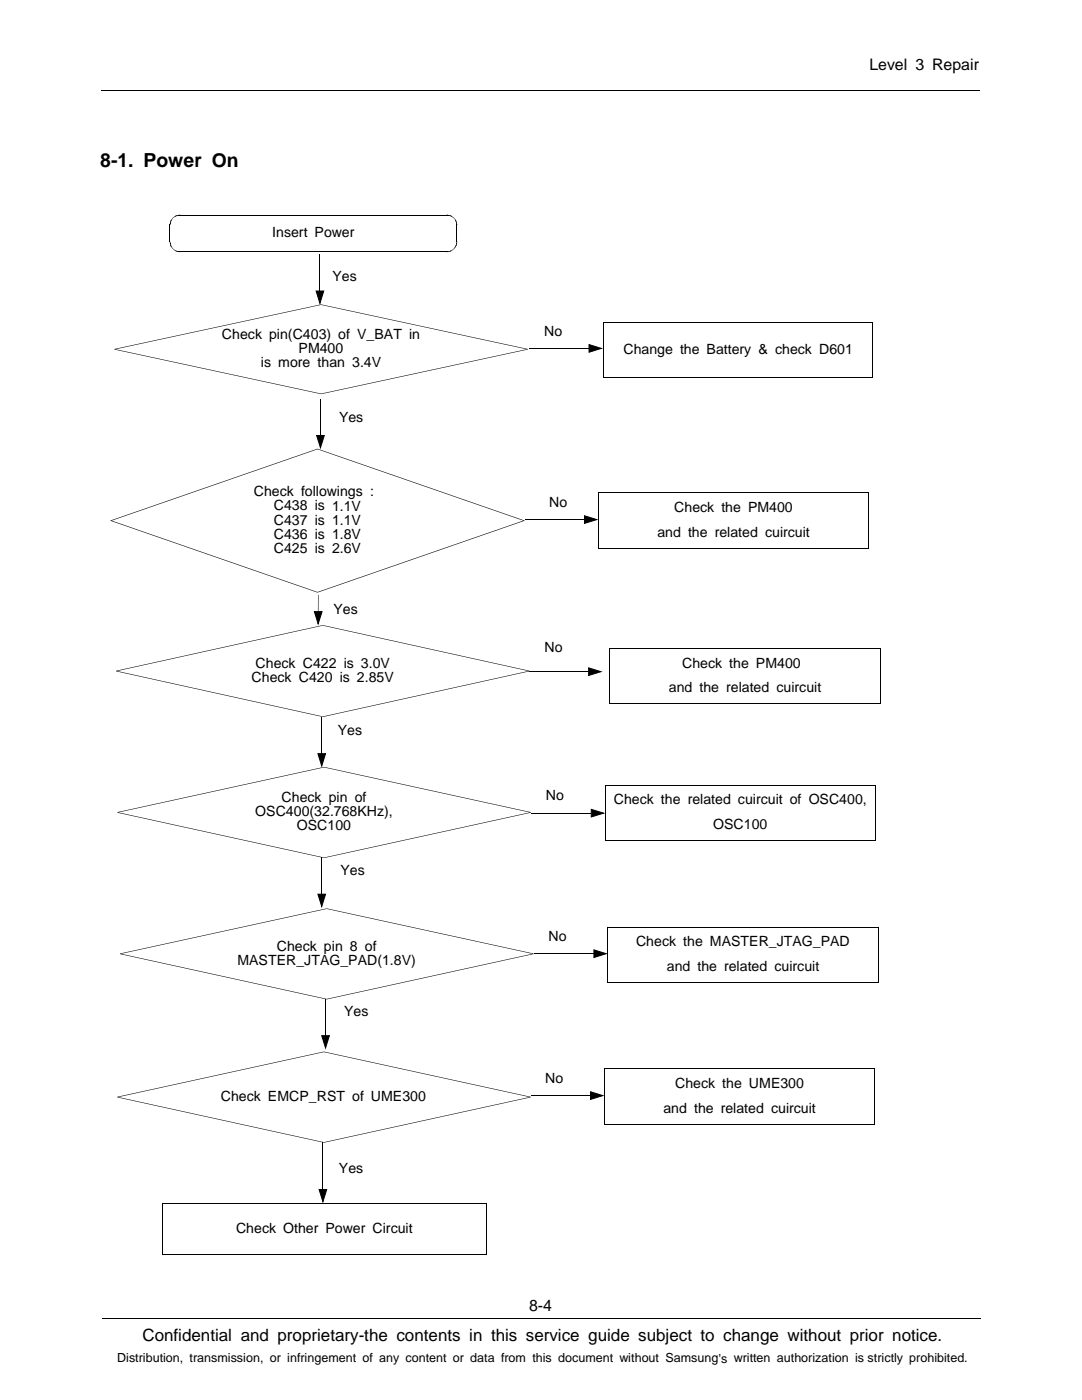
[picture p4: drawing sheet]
<svg xmlns="http://www.w3.org/2000/svg" width="216mm" height="279mm" viewBox="0 0 216 279" stroke-linecap="round" stroke-linejoin="round" font-family="sans-serif">
<g fill="none" stroke="#000" stroke-width=".2">
<path d="M20.2 18.1h175.3M33.9 44.8v3.6M35.8 50.3h53.5M35.8 42.9h53.4M63.1 58.1h1.5l-.8 2.4zM63.8 50.7v7.4M91.2 44.8v3.6M63.9 79.6v7.3M105.6 69.5h11.9M117.5 68.8l2.5 .7-2.5 .8zM174.2 64.3v11.1M174.2 64.3h-53.8v11.1h53.8"/>
<path d="M63.2 86.9h1.5l-.8 2.5zM119.4 98.3h54v11.1h-54zM63.5 118.7v3.4M104.7 103.7h11.9M116.6 102.9l2.5 .8-2.5 .8zM62.7 122.1h1.6l-.8 2.4zM105.5 134.1h12M117.5 133.3l2.4 .7-2.4 .8zM121.7 129.4h54v11.1h-54.1zM63.4 150.4h1.6l-.8 2.5zM64.2 143.1v7.3M63.4 178.5h1.6l-.8 2.4z"/>
<path d="M64.2 171.1v7.4M106 162.3h12M118 161.5l2.4 .8-2.4 .7zM120.7 167.8h54.1M120.7 167.8v-11.1h54v11.1M64.9 199.3v7.4M106.6 190.3h11.9M118.5 189.6l2.5 .7-2.5 .8zM121.2 185h54.1v11.1h-54.1M121.3 185v11.1M64.2 206.7h1.5l-.7 2.4zM105.9 218.7h11.9"/>
<path d="M117.8 217.9l2.5 .8-2.5 .7zM120.6 213.3h54v11.1h-54zM63.7 237.4h1.5l-.8 2.4zM64.4 227.9v9.5M32.4 240.2h64.6v10.3h-64.6zM20.4 263h175.3"/>
</g>
<g fill="#000">
<path d="M33.9 48.3h.1zM33.9 44.9h.1zM33.9 48.5l.1 .1zM33.9 44.6h.1zM35.6 42.9v.1zM35.6 50.2l.1 .1zM35.9 50.2v.1zM35.9 42.9v.1zM89.2 42.9v.1zM89.2 50.2v.1zM89.2 42.9l.1 .1zM89.3 50.2l.1 .1z"/>
<path d="M89.4 42.9l.1 .1zM91.1 44.9h.1zM91.1 48.3h.1z"/>
</g>
<g fill="#000">
<path d="M33.9 48.4l.1-.1zM33.9 44.8h.1zM33.9 44.7l.1 .1zM33.9 48.5l.1-.1zM33.9 44.7h.1zM33.9 48.4h.1zM33.9 44.6l.1 .1zM33.9 48.6h.1zM33.9 48.5h.1zM33.9 44.6h.1zM33.9 44.5l.1 .1zM33.9 48.7h.1z"/>
<path d="M33.9 44.5h.1zM33.9 48.6l.1 .1zM34 44.4v.1zM34 48.8h.1zM34 44.4h.1zM33.9 48.7l.2 .1zM34 44.3l.1 .1zM34 48.9h.1zM34 44.3h.1zM34 48.8l.1 .1zM34 44.2l.1 .1zM34 49h.1z"/>
<path d="M34 44.2h.1zM34 48.9l.1 .1zM34.1 44.1v.1zM34.1 49.1h.1zM34.1 44.1h.1zM34 49l.2 .1zM34.1 44l.1 .1zM34.1 49.2l.1-.1zM34.1 44h.1zM34.1 43.9l.1 .1zM34.1 49.3l.1-.1zM34.1 43.9h.1z"/>
<path d="M34.1 49.2h.1zM34.2 43.8v.1zM34.2 49.4l.1-.1zM34.2 43.8h.1zM34.1 49.3h.2zM34.3 43.7v.1zM34.3 49.5l.1-.1zM34.3 43.7h.1zM34.2 49.4h.2zM34.3 43.7l.2-.1zM34.3 49.5h.2zM34.5 43.5v.1z"/>
<path d="M34.4 49.6l.1-.1zM34.4 43.6h.1zM34.4 49.6h.1zM34.5 43.5h.1zM34.6 49.7v.1zM34.6 43.4v.1zM34.5 49.6l.1 .2zM34.6 43.4h.1zM34.7 43.3v.1zM34.6 49.8h.1zM34.7 43.3h.1zM34.8 49.8v.2z"/>
<path d="M34.8 43.2v.1zM34.7 49.8l.1 .2zM34.8 43.2h.1zM34.9 49.9v.1zM34.9 43.1v.1zM34.8 49.8l.1 .2zM34.9 43.1l.1 .1zM35 50v.1zM35 43.1v.1zM34.9 49.9l.1 .2zM35 43.1l.1 .1zM35.1 50v.1z"/>
<path d="M35.1 43.1v.1zM35 50l.1 .1zM35.1 43.1h.1zM35.2 50.1v.1zM35.2 43v.1zM35.1 50l.1 .2zM35.2 43l.1 .1zM35.3 43v.1zM35.2 50.1l.1 .1zM35.3 50.1v.1zM35.3 43l.1 .1zM35.4 50.1v.1z"/>
<path d="M35.4 42.9v.2zM35.3 50.1l.1 .1zM35.4 42.9l.1 .1zM35.5 50.1v.1zM35.5 42.9v.1zM35.4 50.1l.1 .1zM35.5 42.9l.1 .1zM35.6 50.2v.1zM35.6 42.9v.1zM35.5 50.1l.1 .2zM35.6 42.9l.1 .1zM35.6 42.9l.2 .1z"/>
<path d="M35.7 50.2v.1zM35.7 42.9l.1 .1zM35.8 50.2v.1zM35.8 42.9v.1zM89.3 42.9l-.1 .1zM89.2 50.2l.1 .1zM89.3 42.9v.1zM89.3 50.2v.1zM89.3 42.9l.1 .1zM89.4 42.9v.1zM89.4 50.2v.1zM89.5 42.9v.1z"/>
<path d="M89.5 50.2v.1zM89.5 42.9l.1 .1zM89.4 50.2l.1 .1zM89.6 42.9v.1zM89.6 50.1v.1zM89.6 42.9l.1 .2zM89.5 50.2h.1zM89.7 42.9v.2zM89.7 50.1v.1zM89.7 42.9l.1 .2zM89.6 50.1l.1 .1zM89.8 43v.1z"/>
<path d="M89.7 50.1l.1 .1zM89.8 50.1v.1zM89.8 43l.1 .1zM89.9 43v.1zM89.9 50.1v.1zM89.9 43l.1 .2zM89.8 50.1l.1 .1zM90 43.1v.1zM90 50v.1zM89.9 50.1h.1zM90.1 43.1l-.1 .1zM90 50l.1 .1z"/>
<path d="M90.1 43.1v.1zM90.2 43.1l-.1 .1zM90.1 49.9l.1 .1zM90.2 43.1v.2zM90 50h.2zM90.3 43.2l-.1 .1zM90.2 49.8l.1 .2zM90.3 43.2l.1 .2zM90.1 49.9l.2 .1zM90.4 43.3v.1zM90.3 49.8l.1 .1zM90.4 43.3v.2z"/>
<path d="M90.2 49.9h.2zM90.5 43.4l-.1 .1zM90.4 49.7l.1 .1zM90.5 43.4v.1zM90.4 49.7v.1zM90.6 43.5h-.1zM90.5 49.6l.1 .1zM90.4 49.7h.2zM90.5 43.5l.2 .1zM90.7 43.6v.1zM90.6 49.5v.2zM90.6 49.5l.1 .1z"/>
<path d="M90.7 49.4l.1 .1zM90.7 43.7l.2 .1zM90.7 49.4v.2zM90.8 43.8h.1zM90.8 49.3l.1 .1zM90.8 43.8l.1 .1zM90.8 49.3v.2zM90.8 43.9h.1zM90.8 49.2l.1 .1zM90.8 43.9l.2 .1zM90.8 49.2l.1 .2zM90.9 44h.1z"/>
<path d="M90.9 49.1l.1 .1zM90.9 44l.1 .1zM90.9 49.1v.2zM90.9 44.1h.1zM90.9 49.1h.1zM90.9 44.1l.2 .1zM91 44.2h.1zM91 49h.1zM91 44.2l.1 .1zM91 49v.1zM91 44.3h.1zM91 48.9h.1z"/>
<path d="M91 44.3l.1 .1zM91 48.9l.1 .1zM91 44.4h.1zM91 48.8h.1zM91 44.4l.1 .1zM91 48.8l.1 .1zM91 44.5h.1zM91 48.7h.1zM91 44.5l.2 .1zM91 48.7l.1 .1zM91.1 44.6h.1zM91.1 48.6h.1z"/>
<path d="M91.1 48.6v.1zM91.1 44.7l.1-.1zM91.1 48.5h.1zM91.1 44.7h.1zM91.1 48.5l.1 .1zM91.1 48.4l.1 .1zM91.1 44.7l.1 .1zM91.1 44.8h.1zM91.1 48.3l.1 .1zM91.1 48.3l.1 .2zM22.9 69.6v.2zM22.9 69.7l41.2 8.8v.2l-41.2-8.9z"/>
<path d="M63.1 58.1h1.5l-.8 2.4zM64.1 60.7v.2zM64.1 78.5v.2zM22.9 69.6l41.2-8.9v.2l-41.2 8.8zM64.1 78.5l41.2-8.8v.1l-41.2 8.9zM105.3 69.6v.2zM64.1 60.7l41.2 8.9v.1l-41.2-8.8zM117.5 68.8l2.5 .7-2.5 .8zM63.3 89.6l.1 .1zM22.1 103.8l41.2-14.2 .1 .1-41.2 14.2zM63.2 86.9h1.5l-.8 2.5zM22.2 103.9l41.2 14.3-.1 .1-41.2-14.3z"/>
<path d="M63.3 118.2l41.2-14.3 .1 .1-41.2 14.3zM63.3 118.2l.1 .1zM63.4 89.6l41.2 14.2-.1 .1-41.2-14.2zM116.6 102.9l2.5 .8-2.5 .8zM23.2 133.9v.1zM23.2 133.9l41.2 9.1v.1l-41.2-9.1zM62.7 122.1h1.6l-.8 2.4zM64.4 124.8v.1zM23.2 133.9l41.2-9.1v.1l-41.2 9.1zM105.6 133.9v.1zM64.4 124.8l41.2 9.1v.1l-41.2-9.1zM117.5 133.3l2.4 .7-2.4 .8z"/>
<path d="M63.4 150.4h1.6l-.8 2.5zM64.4 143v.1zM64.4 143l41.2-9.1v.1l-41.2 9.1zM64.6 153.1l.1 .1zM23.5 162.1l41.1-9 .1 .1-41.2 9zM23.5 162.1v.1zM23.5 162.1l41.2 9-.1 .1-41.1-9zM64.7 171.1v.1zM64.7 171.1l41.2-9v.1l-41.2 9zM105.9 162.1v.1zM64.7 153.1l41.2 9v.1l-41.2-9zM118 161.5l2.4 .8-2.4 .7z"/>
<path d="M24 190.3v.1zM24 190.3l41.2 9v.2l-41.2-9.1zM63.4 178.5h1.6l-.8 2.4zM65.2 181.3v.1zM65.2 199.3v.2zM24 190.3l41.2-9v.1l-41.2 9zM65.2 199.3l41.2-9v.1l-41.2 9.1zM106.4 190.3v.1zM65.2 181.3l41.2 9v.1l-41.2-9zM118.5 189.6l2.5 .7-2.5 .8zM23.4 218.9v.1zM23.5 218.9l41.1 9v.1l-41.2-9z"/>
<path d="M64.6 209.9v.1zM23.4 218.9l41.2-9v.1l-41.1 9zM64.2 206.7h1.5l-.7 2.4zM105.9 218.9v.1zM64.6 209.9l41.3 9-.1 .1-41.2-9zM117.8 217.9l2.5 .8-2.5 .7zM63.7 237.4h1.5l-.8 2.4zM64.6 227.9v.1zM64.6 227.9l41.2-9 .1 .1-41.3 9z"/>
<path d="M120.4 64.3l.1 .1z" fill-rule="evenodd"/>
<path d="M120.4 75.3v.1z" fill-rule="evenodd"/>
<path d="M174.1 64.3h.1z" fill-rule="evenodd"/>
<path d="M174.1 75.3l.1 .1z" fill-rule="evenodd"/>
<path d="M119.3 98.3l.1 .1z" fill-rule="evenodd"/>
<path d="M173.3 98.3h.1z" fill-rule="evenodd"/>
<path d="M21.9 103.9h.4z" fill-rule="evenodd"/>
<path d="M104.4 103.9h.4z" fill-rule="evenodd"/>
<path d="M119.4 109.3l-.1 .1z" fill-rule="evenodd"/>
<path d="M173.3 109.3l.1 .1z" fill-rule="evenodd"/>
<path d="M121.6 129.3l.1 .2z" fill-rule="evenodd"/>
<path d="M175.6 129.4l.1-.1z" fill-rule="evenodd"/>
<path d="M120.7 156.7l.1 .1z" fill-rule="evenodd"/>
<path d="M121.6 140.4v.1z" fill-rule="evenodd"/>
<path d="M174.7 156.7h.1z" fill-rule="evenodd"/>
<path d="M175.6 140.4l.1 .1z" fill-rule="evenodd"/>
<path d="M120.7 167.7v.1z" fill-rule="evenodd"/>
<path d="M174.7 167.7l.1 .1z" fill-rule="evenodd"/>
<path d="M121.2 185l.1 .1z" fill-rule="evenodd"/>
<path d="M121.2 196v.1z" fill-rule="evenodd"/>
<path d="M175.2 185h.1z" fill-rule="evenodd"/>
<path d="M175.2 196l.1 .1z" fill-rule="evenodd"/>
<path d="M120.5 213.3l.1 .1z" fill-rule="evenodd"/>
<path d="M174.5 213.3h.1z" fill-rule="evenodd"/>
<path d="M120.6 224.3l-.1 .1z" fill-rule="evenodd"/>
<path d="M174.5 224.3l.1 .1z" fill-rule="evenodd"/>
<path d="M32.4 240.1l.1 .1z" fill-rule="evenodd"/>
<path d="M32.4 250.4v.1z" fill-rule="evenodd"/>
<path d="M97 240.2l.1-.1z" fill-rule="evenodd"/>
<path d="M97 250.4l.1 .1z" fill-rule="evenodd"/>
</g>
<text font-size="3.9" x="20" y="33.4">8-1. Power On</text>
<text font-size="3.4" x="28.4" y="267.7">Confidential and proprietary-the contents in this service guide subject to change without prior notice.</text>
<g font-size="3.2">
<text x="173.5" y="14">Level 3 Repair</text>
<text x="105.6" y="261.6">8-4</text>
</g>
<g font-size="2.8">
<text x="54.3" y="47.4">Insert Power</text>
<text x="66.3" y="56.2">Yes</text>
<text x="44.3" y="67.6">Check pin(C403) of V_BAT in</text>
<text x="59.6" y="70.5">PM400</text>
<text x="108.6" y="67.1">No</text>
<text x="124.4" y="70.6">Change the Battery &amp; check D601</text>
<text x="52.1" y="73.3">is more than 3.4V</text>
<text x="67.6" y="84.2">Yes</text>
<text x="50.7" y="99">Check followings :</text>
<text x="54.6" y="101.9">C438 is 1.1V</text>
<text x="109.6" y="101.1">No</text>
<text x="54.6" y="104.7">C437 is 1.1V</text>
<text x="54.6" y="107.5">C436 is 1.8V</text>
<text x="131.2" y="107.1">and the related cuircuit</text>
<text x="134.5" y="102.2">Check the PM400</text>
<text x="54.6" y="110.3">C425 is 2.6V</text>
<text x="66.5" y="122.5">Yes</text>
<text x="108.7" y="130.2">No</text>
<text x="50.2" y="136.1">Check C420 is 2.85V</text>
<text x="51" y="133.3">Check C422 is 3.0V</text>
<text x="136.1" y="133.2">Check the PM400</text>
<text x="133.5" y="138.2">and the related cuircuit</text>
<text x="67.4" y="146.7">Yes</text>
<text x="56.2" y="160.1">Check pin of</text>
<text x="108.9" y="159.7">No</text>
<text x="122.5" y="160.5">Check the related cuircuit of OSC400,</text>
<text x="50.9" y="162.9">OSC400(32.768KHz),</text>
<text x="59.2" y="165.7">OSC100</text>
<text x="142.3" y="165.5">OSC100</text>
<text x="67.9" y="174.6">Yes</text>
<text x="55.2" y="189.7">Check pin 8 of</text>
<text x="109.5" y="187.8">No</text>
<text x="126.9" y="188.8">Check the MASTER_JTAG_PAD</text>
<text x="47.4" y="192.6">MASTER_JTAG_PAD(1.8V)</text>
<text x="133.1" y="193.8">and the related cuircuit</text>
<text x="68.7" y="202.9">Yes</text>
<text x="44" y="219.7">Check EMCP_RST of UME300</text>
<text x="108.8" y="216.1">No</text>
<text x="134.7" y="217.1">Check the UME300</text>
<text x="132.4" y="222.1">and the related cuircuit</text>
<text x="67.6" y="234.1">Yes</text>
<text x="47.1" y="246.1">Check Other Power Circuit</text>
</g>
<text font-size="2.5" x="23.4" y="271.9">Distribution, transmission, or infringement of any content or data from this document without Samsung’s written authorization is strictly prohibited.</text>
</svg>
